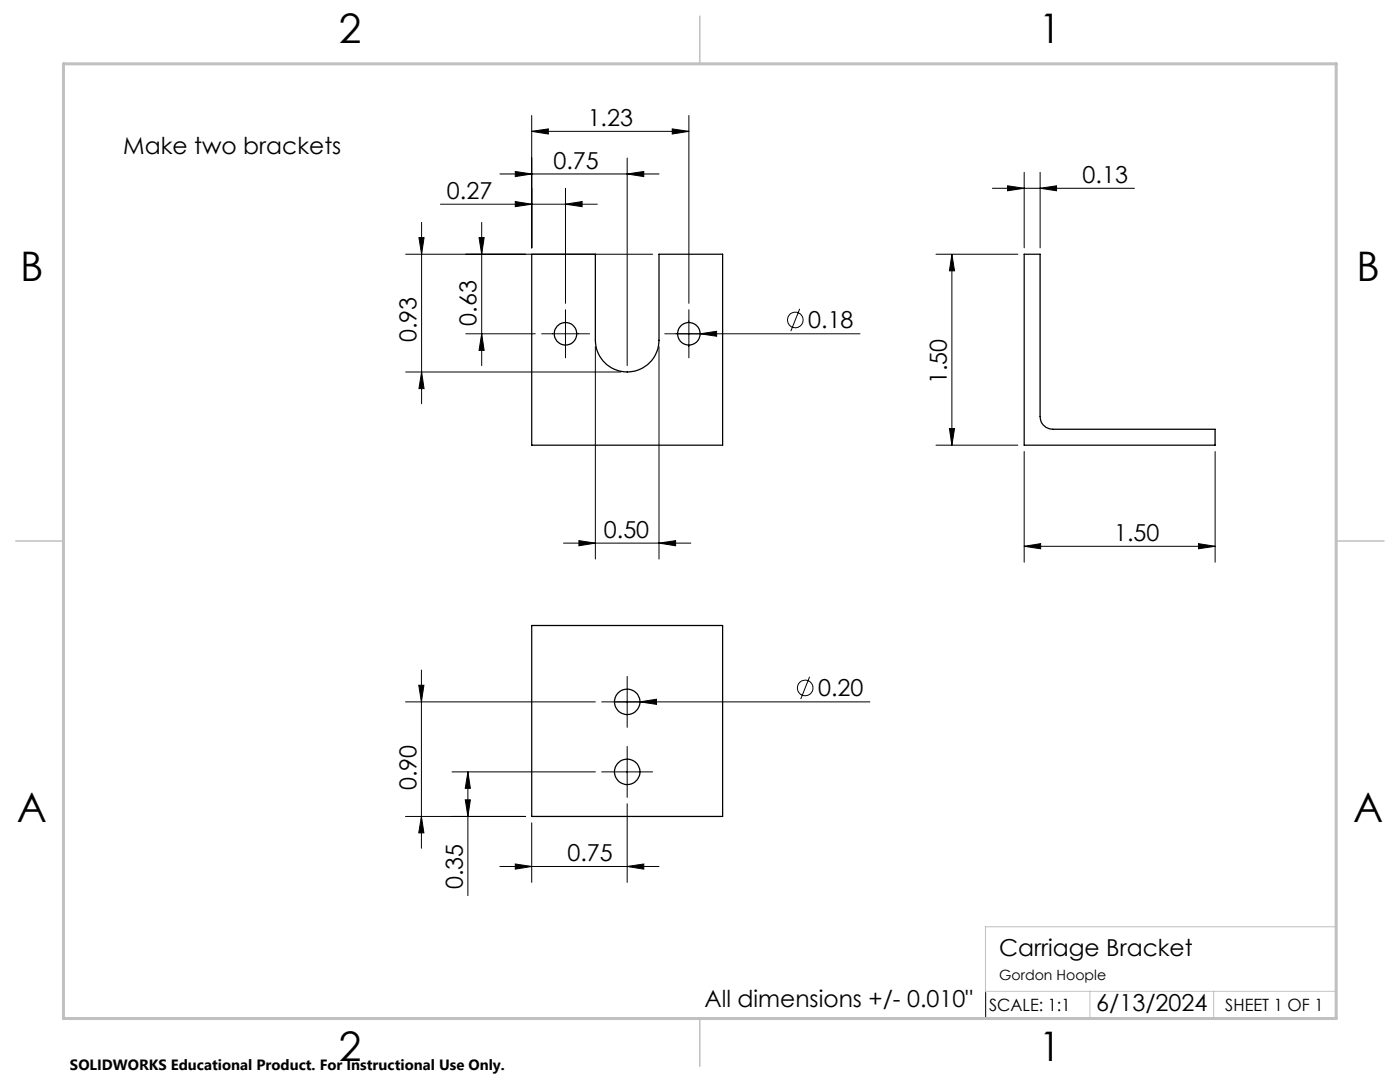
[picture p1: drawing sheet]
<svg xmlns="http://www.w3.org/2000/svg" width="279mm" height="216mm" viewBox="0 0 279 216" stroke-linecap="round" stroke-linejoin="round" font-family="sans-serif">
<g fill="none" stroke="#000" stroke-width=".25">
<path d="M106.1 50.7h12.7v17.2a6.4 6.4 0 0 0 6.4 6.3 6.4 6.4 0 0 0 6.3-6.3v-17.2h12.7v38.1h-38.1zM204.4 50.7h3.2v32.4a2.51 2.51 0 0 0 2.5 2.6h32.4v3.1h-38.1zM106.1 124.8h38.1v38.1h-38.1z"/>
<circle cx="112.9" cy="66.6" r="2.24"/>
<circle cx="137.5" cy="66.6" r="2.26"/>
<circle cx="125.2" cy="140" r="2.54"/>
<circle cx="125.2" cy="154" r="2.54"/>
</g>
<g fill="none" stroke="#000" stroke-width=".2">
<path d="M99.8 34.7h31.7M102.8 34.2l3.3 .5-3.3 .5zM106.1 26.2l3.3-.5v1zM106.1 23v26.5M106.1 26.2h31.4M112.9 37.6v22.9M125.2 34.7l3.3-.5v1zM125.2 31.5v41.5M134.2 25.7l3.3 .5-3.3 .5zM137.5 23v37.5M198 37.6h28.4M201.1 37.1l3.3 .5-3.3 .5z"/>
<path d="M204.4 34.4v15.1M207.6 37.6l3.3-.5v1zM207.6 34.4v15.1M81 50.7h49.2M83.6 47.4h1l-.5 3.3zM84.1 44.4v36.2M87.9 40.7h31.3M95.6 47.4h1l-.5 3.3zM96.1 44.4v28.6M102.8 40.2l3.3 .5-3.3 .5zM112.9 40.7l3.3-.5v1zM186.8 50.7h16.3"/>
<path d="M190 50.7v38.1M190 50.7l.5 3.3h-1zM81 74.2h42.9M84.1 74.2l.5 3.3h-1zM93 66.6h13.8M96.1 66.6l.5 3.3h-1zM108.1 66.6h9.6M112.9 61.8v9.6M118.8 69.1v42.4M131.5 69.1v42.4M137.5 61.8v9.6M139.7 66.6l3.3-.5v1z"/>
<path d="M159.6 61.6l-1.8 4.5M171.6 66.6h-38.9M186.8 88.8h16.3M189.5 85.5h1l-.5 3.3zM204.4 90.1v22.1M242.5 90.1v22.1M112.5 108.4h25.4M115.5 107.9l3.3 .5-3.3 .5zM131.5 108.4l3.3-.5v1zM204.4 109l3.3-.5v1zM204.4 109h38.1M239.2 108.5l3.3 .5-3.3 .5z"/>
<path d="M83.6 136.7h1l-.5 3.4zM84.1 133.7v35.6M125.2 135v10.1M161.6 135l-1.8 4.5M80.9 140.1h37.9M90.2 154h28.6M92.9 159.6h1l-.5 3.3zM93.4 154l.5 3.3h-1zM93.4 154v24.7M120.1 140.1h53.5M120.1 154h10.1M125.2 148.9v10.2"/>
<path d="M127.7 140.1l3.3-.6v1zM80.9 162.9h23.9M84.1 162.9l.5 3.3h-1zM99.8 172.9h31.7M102.8 172.4l3.3 .5-3.3 .5zM106.1 164.2v11.9M125.2 172.9l3.3-.5v1zM125.2 160.4v15.7M196.7 198v5.4"/>
<circle cx="158.7" cy="63.8" r="1.55"/>
<circle cx="160.7" cy="137.3" r="1.56"/>
</g>
<path d="M266.7 153.3v49.9h-240M196.6 184.9h70.1M196.6 197.8h70.1M196.7 184.9v12.9M217.5 197.8v5.4M242.2 197.8v5.4" fill="none" stroke="#c0c0c0" stroke-width=".2"/>
<path d="M139.7 3.2v9.5M3.1 107.9h9.6M266.7 107.9h9.5M139.7 203.2v9.6" fill="none" stroke="#c0c0c0" stroke-width=".3"/>
<path d="M12.7 12.7h254v190.5h-254z" fill="none" stroke="#c0c0c0" stroke-width=".6"/>
<g fill="#000">
<path d="M127.7 140.1l3.3-.6v1z"/>
<path d="M95.6 47.4h1l-.5 3.3zM96.1 66.6l.5 3.3h-1zM83.6 47.4h1l-.5 3.3zM84.1 74.2l.5 3.3h-1z"/>
<path d="M102.8 40.2l3.3 .5-3.3 .5zM112.9 40.7l3.3-.5v1zM106.1 26.2l3.3-.5v1zM134.2 25.7l3.3 .5-3.3 .5zM102.8 34.2l3.3 .5-3.3 .5zM125.2 34.7l3.3-.5v1z"/>
<path d="M139.7 66.6l3.3 .5v-1zM201.1 37.1l3.3 .5-3.3 .5zM207.6 37.6l3.3-.5v1z"/>
<path d="M189.5 85.5h1l-.5 3.3zM190 50.7l.5 3.3h-1z"/>
<path d="M115.5 107.9l3.3 .5-3.3 .5zM131.5 108.4l3.3-.5v1z"/>
<path d="M239.2 108.5l3.3 .5-3.3 .5zM204.4 109l3.3-.5v1z"/>
<path d="M92.9 159.6h1l-.5 3.3zM93.4 154l.5 3.3h-1zM84.1 162.9l.5 3.3h-1zM83.6 136.7h1l-.5 3.4z"/>
<path d="M102.8 172.4l3.3 .5-3.3 .5zM125.2 172.9l3.3-.5v1z"/>
</g>
<g font-size="8.1">
<text x="67.6" y="8.5">2</text>
<text x="207.3" y="8.5">1</text>
<text x="4" y="56.2">B</text>
<text x="270.7" y="56.2">B</text>
<text x="3.3" y="164.1">A</text>
<text x="270" y="164.1">A</text>
<text x="67.6" y="211.7">2</text>
<text x="207.3" y="211.7">1</text>
</g>
<g font-size="4.7">
<text x="117.3" y="25.2">1.23</text>
<text x="24.6" y="30.7">Make two brackets</text>
<text x="110.5" y="33.7">0.75</text>
<text x="89.2" y="39.7">0.27</text>
<text x="216.1" y="36.5">0.13</text>
<text x="95.1" y="65" transform="rotate(-90 95.1 65)">0.63</text>
<text x="161.3" y="65.5">0.18</text>
<text x="83.1" y="68.3" transform="rotate(-90 83.1 68.3)">0.93</text>
<text x="189" y="76.7" transform="rotate(-90 189 76.7)">1.50</text>
<text x="120.5" y="107.4">0.50</text>
<text x="222.4" y="108">1.50</text>
<text x="163.3" y="139">0.20</text>
<text x="83.1" y="157.7" transform="rotate(-90 83.1 157.7)">0.90</text>
<text x="113.2" y="171.9">0.75</text>
<text x="92.4" y="177.4" transform="rotate(-90 92.4 177.4)">0.35</text>
<text x="199.4" y="190.7">Carriage Bracket</text>
<text x="140.6" y="200.9">All dimensions +/- 0.010&quot;</text>
<text x="218.8" y="201.7">6/13/2024</text>
</g>
<g font-size="3.4">
<text x="197.4" y="201.7">SCALE: 1:1</text>
<text x="244.5" y="201.7">SHEET 1 OF 1</text>
</g>
<text font-size="3" x="14" y="213.5">SOLIDWORKS Educational Product. For Instructional Use Only.</text>
<text font-size="2.8" x="199.4" y="195.5">Gordon Hoople</text>
</svg>
